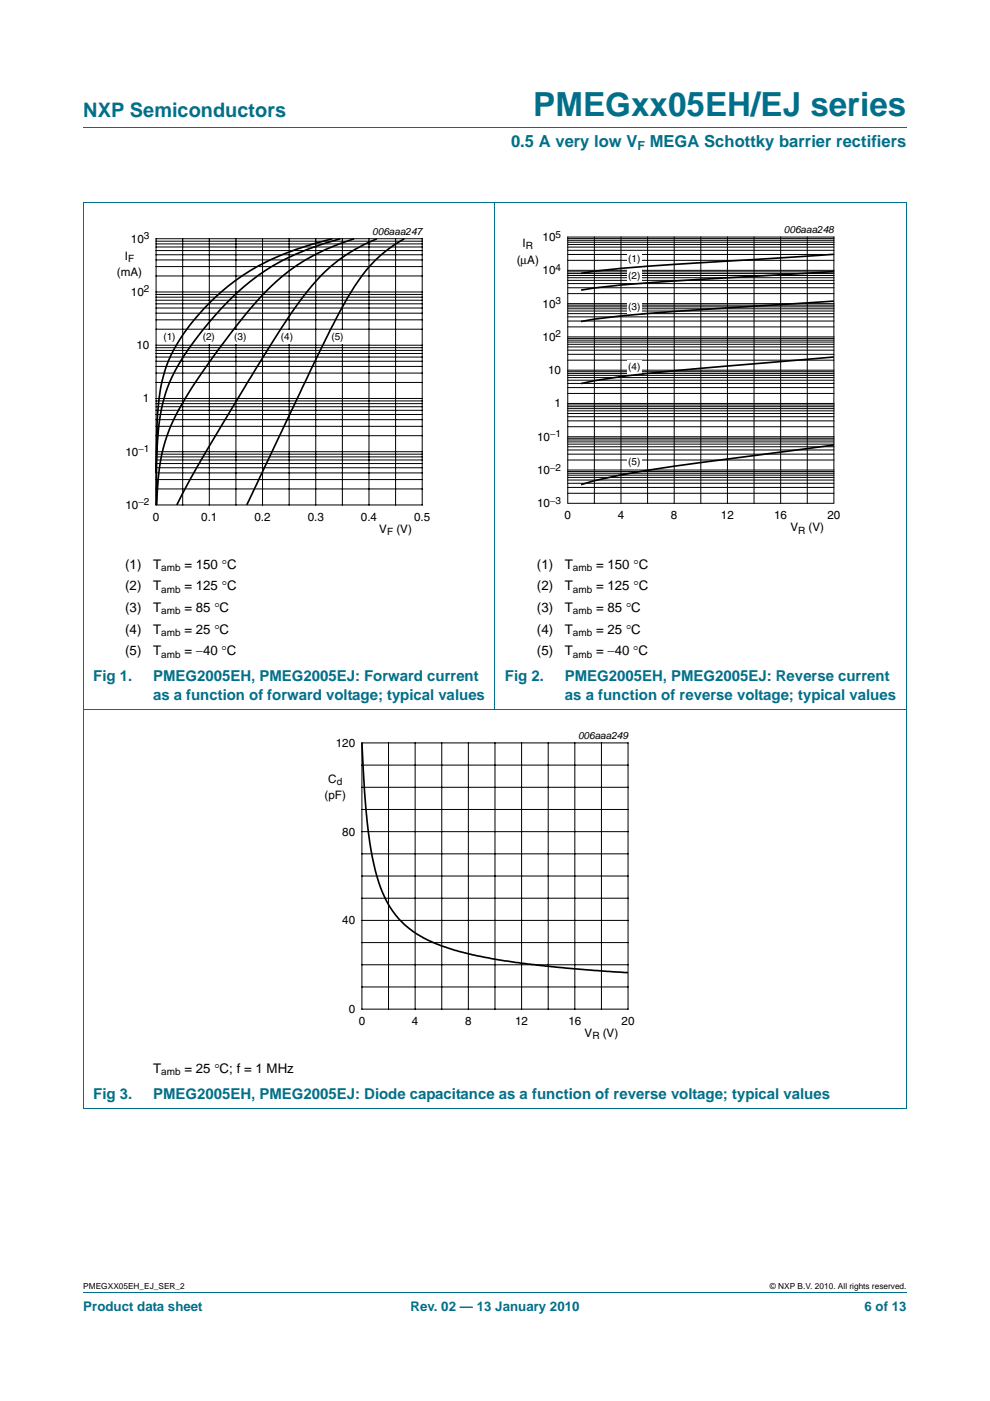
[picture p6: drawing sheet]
<svg xmlns="http://www.w3.org/2000/svg" width="210mm" height="297mm" viewBox="0 0 210 297" stroke-linecap="round" stroke-linejoin="round" font-family="sans-serif">
<path d="M17.7 27h174.6M17.6 42.9h174.7M17.7 42.9v192.2M105 42.8v107.7M192.3 42.9v192.2M17.6 150.5h174.7M17.6 235.1h174.7M17.7 273.9h174.6" fill="none" stroke="#00708a" stroke-width=".21"/>
<path d="M20.4 47.8h81.9v66.3h-81.9z" fill="none" stroke="#fff" stroke-width=".21"/>
<g fill="none" stroke="#000" stroke-width=".21">
<path d="M33.1 50.6h56.5v56.5h-56.5zM33.1 58.5h56.5M33.1 56.5h56.5M33.1 55.1h56.5M33.1 54h56.5M33.1 53.1h56.5M33.1 52.4h56.5M33.1 51.7h56.5M33.1 51.1h56.5M38.7 50.6v56.5M44.4 50.6v56.5M50 50.6v56.5"/>
<path d="M55.7 50.6v56.5M61.3 50.6v56.5M67 50.6v56.5M72.6 50.6v56.5M78.3 50.6v56.5M83.9 50.6v56.5M33.1 79.1h56.5M33.1 77.7h56.5M33.1 76.6h56.5M33.1 75.7h56.5M33.1 74.9h56.5M33.1 74.3h56.5"/>
<path d="M33.1 73.7h56.5M33.1 73.2h56.5M33.1 69.8h56.5M33.1 67.8h56.5M33.1 66.4h56.5M33.1 65.3h56.5M33.1 64.4h56.5M33.1 63.7h56.5M33.1 63h56.5M33.1 62.4h56.5M33.1 61.9h56.5M33.1 99.2h56.5"/>
<path d="M33.1 98.3h56.5M33.1 97.5h56.5M33.1 96.9h56.5M33.1 96.3h56.5M33.1 95.8h56.5M33.1 92.4h56.5M33.1 90.4h56.5M33.1 89h56.5M33.1 87.9h56.5M33.1 87h56.5M33.1 86.2h56.5M33.1 85.6h56.5"/>
<path d="M33.1 85h56.5M33.1 84.5h56.5M33.1 81.1h56.5M33.1 103.7h56.5M33.1 101.7h56.5M33.1 100.3h56.5"/>
</g>
<g fill="#fff">
<path d="M34.4 70.1h3.1v2.9h-3.1z"/>
<path d="M42.8 70.1h3v2.9h-3z"/>
<path d="M49.4 70.1h3.1v2.9h-3.1z"/>
<path d="M59.3 70.1h3.1v2.9h-3.1z"/>
<path d="M70 70.1h3.1v2.9h-3.1z"/>
</g>
<path d="M70.5 50.6a55.3 55.3 0 0 0-19.2 7.9 45 45 0 0 0-15.6 18.1 47.4 47.4 0 0 0-2.5 16.9l-.1 6.8M72.2 50.6a49.8 49.8 0 0 0-17.6 7.9 67.4 67.4 0 0 0-18.1 21.5 43.7 43.7 0 0 0-3.3 18l-.1 9.1M75.1 50.6a44.1 44.1 0 0 0-22.8 15.8 155.6 155.6 0 0 0-14.9 21.5 39 39 0 0 0-4.1 18l-.1 1.2M80 50.6a36 36 0 0 0-16.6 13.6l-5.3 7.9-9.7 15.8a292.5 292.5 0 0 0-10.9 19.2M85.8 50.6a31.8 31.8 0 0 0-12.7 13.6l-3 5.6-3.8 7.9-14 29.4" fill="none" stroke="#000" stroke-width=".35"/>
<g fill="none" stroke="#000" stroke-width=".21">
<path d="M120.4 50.3h56.5v56.4h-56.5zM120.4 59.4h56.5M120.4 58.9h56.5M120.4 58.4h56.5M120.4 58h56.5M120.4 57.6h56.5M120.4 57.3h56.5M120.4 55.2h56.5M120.4 54h56.5M120.4 53.1h56.5M120.4 52.4h56.5M120.4 51.8h56.5"/>
<path d="M120.4 51.4h56.5M120.4 50.9h56.5M120.4 50.6h56.5M126.1 50.3v56.4M131.7 50.3v56.4M137.4 50.3v56.4M143 50.3v56.4M148.6 50.3v56.4M154.3 50.3v56.4M159.9 50.3v56.4M165.6 50.3v56.4M171.2 50.3v56.4"/>
<path d="M120.4 79.6h56.5M120.4 79.2h56.5M120.4 78.8h56.5M120.4 78.5h56.5M120.4 76.4h56.5M120.4 75.1h56.5M120.4 74.2h56.5M120.4 73.6h56.5M120.4 73h56.5M120.4 72.5h56.5M120.4 72.1h56.5M120.4 71.8h56.5"/>
<path d="M120.4 71.4h56.5M120.4 69.3h56.5M120.4 68.1h56.5M120.4 67.2h56.5M120.4 66.5h56.5M120.4 65.9h56.5M120.4 65.5h56.5M120.4 65.1h56.5M120.4 64.7h56.5M120.4 64.4h56.5M120.4 62.3h56.5M120.4 61h56.5"/>
<path d="M120.4 60.1h56.5M120.4 100h56.5M120.4 99.7h56.5M120.4 97.5h56.5M120.4 96.3h56.5M120.4 95.4h56.5M120.4 94.7h56.5M120.4 94.2h56.5M120.4 93.7h56.5M120.4 93.3h56.5M120.4 92.9h56.5M120.4 92.6h56.5"/>
<path d="M120.4 90.5h56.5M120.4 89.2h56.5M120.4 88.4h56.5M120.4 87.7h56.5M120.4 87.1h56.5M120.4 86.6h56.5M120.4 86.2h56.5M120.4 85.9h56.5M120.4 85.5h56.5M120.4 83.4h56.5M120.4 82.2h56.5M120.4 81.3h56.5"/>
<path d="M120.4 80.6h56.5M120.4 80.1h56.5M120.4 104.6h56.5M120.4 103.3h56.5M120.4 102.5h56.5M120.4 101.8h56.5M120.4 101.2h56.5M120.4 100.7h56.5M120.4 100.3h56.5"/>
</g>
<path d="M107.7 47.4h81.9v66.4h-81.9z" fill="none" stroke="#fff" stroke-width=".21"/>
<g fill="#fff">
<path d="M133 53.5h3.1v2.9h-3.1z"/>
<path d="M133 57h3v3h-3z"/>
<path d="M133 63.6h3.1v2.9h-3.1z"/>
<path d="M133 76.5h3.1v2.8h-3.1z"/>
<path d="M133 96.6h3.1v2.9h-3.1z"/>
</g>
<path d="M176.9 57.6l-28.3 1.6a294.2 294.2 0 0 0-25.4 2.3M176.9 53.9l-33.9 2.2a199.8 199.8 0 0 0-19.8 1.9M176.9 75.7a1598.2 1598.2 0 0 0-45.2 4.1l-5.6 .9-2.9 .6M176.9 63.8l-28.3 1.8a271.7 271.7 0 0 0-25.4 2.6M176.9 94.3l-5.7 .8a1134.7 1134.7 0 0 0-39.5 5.6l-5.6 1.2-2.9 .9M76.8 157.5l.2 5.7a109.9 109.9 0 0 0 2.6 21.3 21 21 0 0 0 6.8 12 23.2 23.2 0 0 0 7.9 4.2l2.2 .8 3.7 .9 9.3 1.7 10.4 1.2 13.3 .9" fill="none" stroke="#000" stroke-width=".35"/>
<g fill="none" stroke="#000" stroke-width=".21">
<path d="M76.8 157.5h56.4v56.5h-56.4zM82.4 157.5v56.5M88.1 157.5v56.5M93.7 157.5v56.5M99.3 157.5v56.5M105 157.5v56.5M110.6 157.5v56.5M116.3 157.5v56.5M121.9 157.5v56.5M127.6 157.5v56.5M76.8 166.9h56.4M76.8 176.3h56.4"/>
<path d="M76.8 162.2h56.4M76.8 171.6h56.4M76.8 185.7h56.4M76.8 195.1h56.4M76.8 181h56.4M76.8 190.4h56.4M76.8 199.8h56.4M76.8 204.6h56.4M76.8 209.3h56.4"/>
</g>
<path d="M64.1 154.7h81.8v66.3h-81.8z" fill="none" stroke="#fff" stroke-width=".21"/>
<text font-size="7" fill="#00708a" x="113.1" y="24.6">PMEGxx05EH/EJ series</text>
<text font-size="4.2" fill="#00708a" x="17.7" y="24.9">NXP Semiconductors</text>
<g font-size="3.5" fill="#00708a">
<text x="108.4" y="31.1">0.5 A very low V</text>
<text x="137.8" y="31.1">MEGA Schottky barrier rectifiers</text>
</g>
<g font-size="3.2" fill="#00708a">
<text x="19.8" y="144.5">Fig 1.</text>
<text x="32.5" y="148.3">as a function of forward voltage; typical values</text>
<text x="32.5" y="144.5">PMEG2005EH, PMEG2005EJ: Forward current</text>
<text x="107.1" y="144.5">Fig 2.</text>
<text x="119.8" y="148.3">as a function of reverse voltage; typical values</text>
<text x="119.8" y="144.5">PMEG2005EH, PMEG2005EJ: Reverse current</text>
<text x="19.8" y="233">Fig 3.</text>
<text x="32.5" y="233">PMEG2005EH, PMEG2005EJ: Diode capacitance as a function of reverse voltage; typical values</text>
</g>
<g font-size="2.8">
<text x="26.6" y="125.2">(2)</text>
<text x="26.6" y="120.6">(1)</text>
<text x="32.5" y="125.2">T</text>
<text x="32.5" y="120.6">T</text>
<text x="39.1" y="120.6">= 150 °C</text>
<text x="39.1" y="125.2">= 125 °C</text>
<text x="113.9" y="125.2">(2)</text>
<text x="113.9" y="120.6">(1)</text>
<text x="119.8" y="125.2">T</text>
<text x="119.8" y="120.6">T</text>
<text x="126.4" y="120.6">= 150 °C</text>
<text x="126.4" y="125.2">= 125 °C</text>
<text x="26.6" y="129.8">(3)</text>
<text x="32.5" y="129.8">T</text>
<text x="39.1" y="129.8">= 85 °C</text>
<text x="113.9" y="129.8">(3)</text>
<text x="119.8" y="129.8">T</text>
<text x="126.4" y="129.8">= 85 °C</text>
<text x="26.6" y="134.3">(4)</text>
<text x="32.5" y="134.3">T</text>
<text x="39.1" y="134.3">= 25 °C</text>
<text x="113.9" y="134.3">(4)</text>
<text x="119.8" y="134.3">T</text>
<text x="126.4" y="134.3">= 25 °C</text>
<text x="26.6" y="138.9">(5)</text>
<text x="32.5" y="138.9">T</text>
<text x="39.1" y="138.9">= −40 °C</text>
<text x="113.9" y="138.9">(5)</text>
<text x="119.8" y="138.9">T</text>
<text x="126.4" y="138.9">= −40 °C</text>
<text x="32.5" y="227.5">T</text>
<text x="39.1" y="227.5">= 25 °C; f = 1 MHz</text>
</g>
<g font-size="2.8" fill="#00708a">
<text x="17.7" y="277.9">Product data sheet</text>
<text x="87.1" y="277.9">Rev. 02 — 13 January 2010</text>
<text x="183.4" y="277.9">6 of 13</text>
</g>
<text font-size="2.6" fill="#00708a" x="135.2" y="31.7">F</text>
<g font-size="2.5">
<text x="27.8" y="51.5">10</text>
<text x="110.8" y="52.4">I</text>
<text x="115.1" y="51.1">10</text>
<text x="24.8" y="58.6">(mA)</text>
<text x="26.5" y="55.1">I</text>
<text x="109.6" y="55.9">(μA)</text>
<text x="115.1" y="58.2">10</text>
<text x="27.8" y="62.8">10</text>
<text x="115.1" y="65.2">10</text>
<text x="28.9" y="74">10</text>
<text x="115.1" y="72.3">10</text>
<text x="116.3" y="79.3">10</text>
<text x="30.3" y="85.3">1</text>
<text x="117.6" y="86.4">1</text>
<text x="113.9" y="93.4">10</text>
<text x="26.6" y="96.6">10</text>
<text x="113.9" y="100.5">10</text>
<text x="26.6" y="107.9">10</text>
<text x="113.9" y="107.6">10</text>
<text x="32.4" y="110.4">0</text>
<text x="42.7" y="110.4">0.1</text>
<text x="54" y="110.4">0.2</text>
<text x="65.3" y="110.4">0.3</text>
<text x="76.5" y="110.4">0.4</text>
<text x="80.4" y="113">V</text>
<text x="84.1" y="113">(V)</text>
<text x="87.8" y="110.4">0.5</text>
<text x="119.7" y="110.1">0</text>
<text x="131" y="110.1">4</text>
<text x="142.3" y="110.1">8</text>
<text x="152.9" y="110.1">12</text>
<text x="164.2" y="110.1">16</text>
<text x="167.6" y="112.6">V</text>
<text x="171.5" y="112.6">(V)</text>
<text x="175.5" y="110.1">20</text>
<text x="71.2" y="158.4">120</text>
<text x="69.6" y="165.9">C</text>
<text x="68.9" y="169.4">(pF)</text>
<text x="72.6" y="177.2">80</text>
<text x="72.6" y="196">40</text>
<text x="74" y="214.8">0</text>
<text x="76.1" y="217.3">0</text>
<text x="87.4" y="217.3">4</text>
<text x="98.7" y="217.3">8</text>
<text x="109.3" y="217.3">12</text>
<text x="120.5" y="217.3">16</text>
<text x="124" y="219.9">V</text>
<text x="127.9" y="219.9">(V)</text>
<text x="131.8" y="217.3">20</text>
</g>
<g font-size="2.1">
<text x="30.5" y="50.7">3</text>
<text x="79" y="49.8">006aaa247</text>
<text x="111.5" y="52.9">R</text>
<text x="117.8" y="50.4">5</text>
<text x="166.3" y="49.4">006aaa248</text>
<text x="27.2" y="55.6">F</text>
<text x="117.8" y="57.4">4</text>
<text x="133.3" y="55.5">(1)</text>
<text x="133.3" y="59.1">(2)</text>
<text x="30.5" y="62">2</text>
<text x="117.8" y="64.5">3</text>
<text x="133.3" y="65.6">(3)</text>
<text x="117.8" y="71.5">2</text>
<text x="34.7" y="72.1">(1)</text>
<text x="43" y="72.1">(2)</text>
<text x="49.7" y="72.1">(3)</text>
<text x="59.6" y="72.1">(4)</text>
<text x="70.3" y="72.1">(5)</text>
<text x="133.3" y="78.4">(4)</text>
<text x="29.4" y="95.9">−1</text>
<text x="116.7" y="92.7">−1</text>
<text x="116.7" y="99.8">−2</text>
<text x="133.3" y="98.6">(5)</text>
<text x="29.4" y="107.2">−2</text>
<text x="116.7" y="106.8">−3</text>
<text x="82.1" y="113.5">F</text>
<text x="169.3" y="113.1">R</text>
<text x="34.2" y="121.1">amb</text>
<text x="34.2" y="125.7">amb</text>
<text x="121.5" y="121.1">amb</text>
<text x="121.5" y="125.7">amb</text>
<text x="34.2" y="130.3">amb</text>
<text x="121.5" y="130.3">amb</text>
<text x="34.2" y="134.9">amb</text>
<text x="121.5" y="134.9">amb</text>
<text x="34.2" y="139.4">amb</text>
<text x="121.5" y="139.4">amb</text>
<text x="122.6" y="156.7">006aaa249</text>
<text x="71.4" y="166.4">d</text>
<text x="125.6" y="220.4">R</text>
<text x="34.2" y="228">amb</text>
</g>
<g font-size="1.8">
<text x="17.7" y="273.3">PMEGXX05EH_EJ_SER_2</text>
<text x="163.3" y="273.3">© NXP B.V. 2010. All rights reserved.</text>
</g>
</svg>
